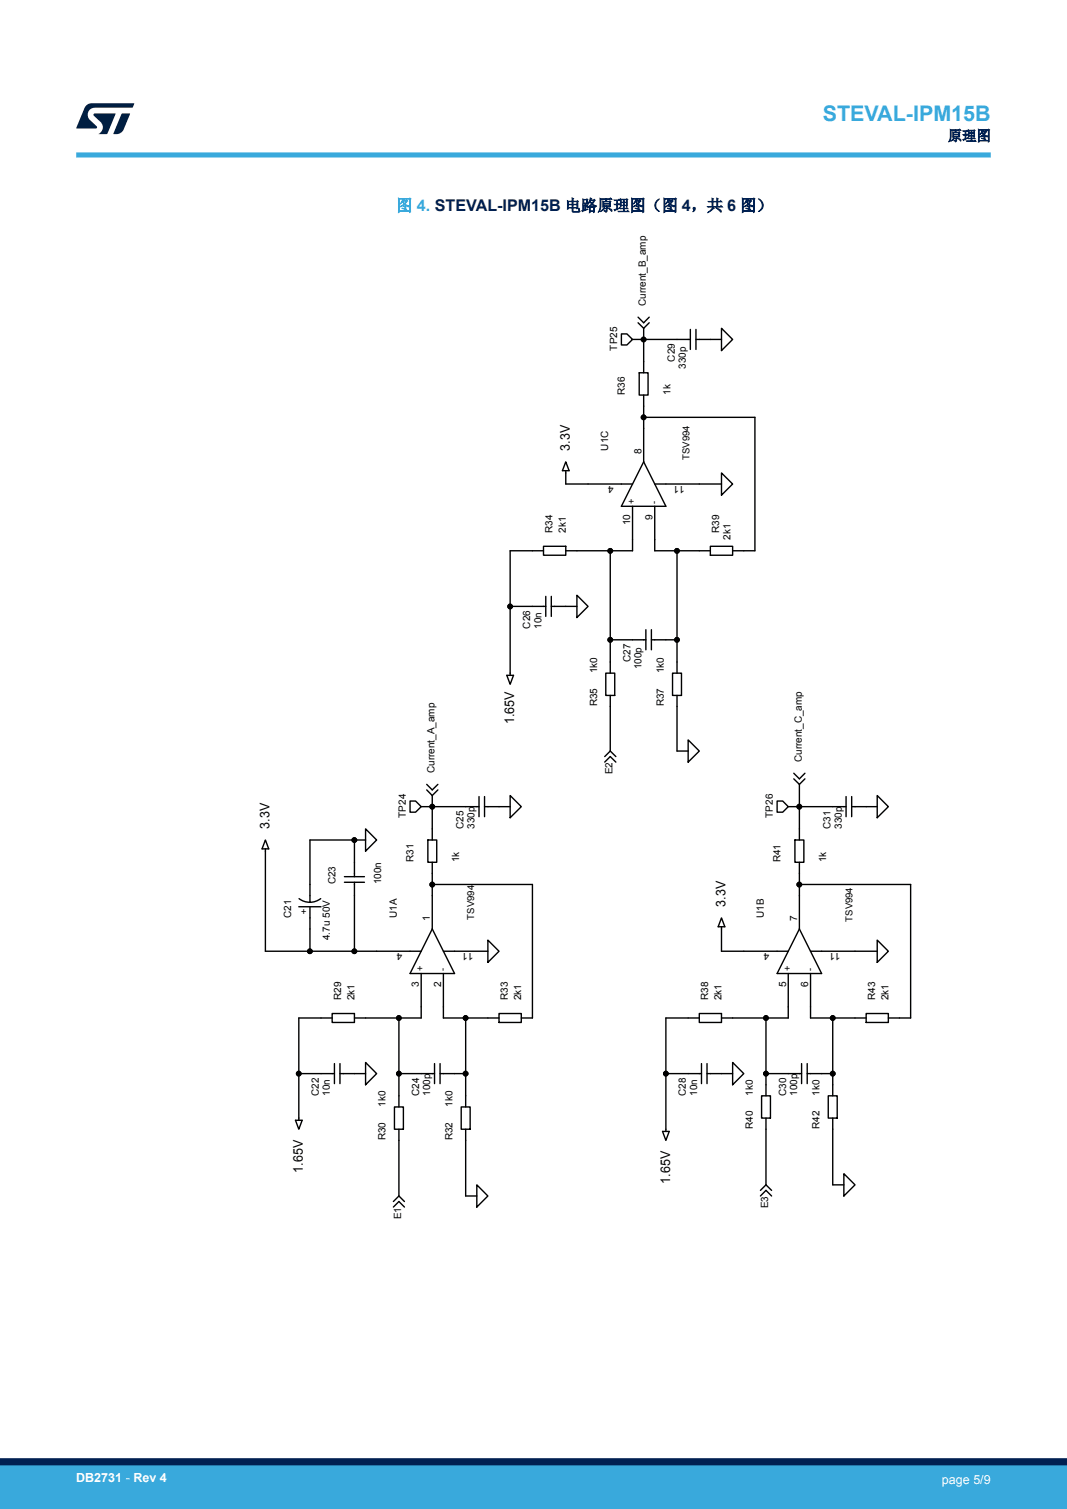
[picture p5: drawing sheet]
<svg xmlns="http://www.w3.org/2000/svg" width="210mm" height="297mm" viewBox="0 0 210 297" stroke-linecap="round" stroke-linejoin="round" font-family="sans-serif">
<g fill="none" stroke="#000" stroke-width=".28">
<path d="M122.3 65.7h1.1l1.1 1.1-1.1 1.1h-1.1zM124.5 66.8h11.4M125.6 63.5l1.1 1.1M125.6 62.4l1.1 1.1 1.1-1.1M125.8 73.4h1.7v4.4h-1.7zM126.7 64.6v8.8M126.7 77.8v13.1M127.8 63.5l-1.1 1.1M135.9 64.8v4M137 66.8h5M137 64.8v4M142 64.6l2.2 2.2-2.2 2.2z"/>
<path d="M111.4 92.6v2.7h13.1M111.4 90.9l.6 1.7h-1.3zM124.5 99.6v8.8h-13.1M126.7 82.1h21.9v26.3h-4.4M126.7 90.9l4.4 8.7h-8.8zM128.9 99.6v8.8h10.9M128.9 95.3h13.1M142 93.1l2.2 2.2-2.2 2.2zM100.4 119.3h7M107 108.4h-6.6v24.5M107 107.5h4.4v1.8h-4.4zM107.4 117.4v3.9"/>
<path d="M108.5 119.3h5M108.5 117.4v3.9M113.5 117.2l2.2 2.1-2.2 2.2zM120.1 108.4v24.1M133.2 108.4v24.1M139.8 107.5h4.4v1.8h-4.4zM99.7 132.9h1.4l-.7 1.8zM119.2 132.5h1.8v4.4h-1.8zM120.1 136.9v10.9M120.1 125.9h7M127.1 123.9v4M128.2 125.9h5"/>
<path d="M128.2 123.9v4M132.4 132.5h1.7v4.4h-1.7zM133.2 136.9v10.9h2.2M80.7 157.7h1.1l1.1 1.1-1.1 1.1h-1.1zM82.9 158.8h11.4M84 155.5l1.1 1.1M84 154.4l1.1 1.1 1.1-1.1M85.1 156.6v8.7M86.2 155.5l-1.1 1.1M94.3 156.8v3.9M95.4 158.8h5M95.4 156.8v3.9"/>
<path d="M100.4 156.6l2.2 2.2-2.2 2.1zM119 150l1.1-1.1 1.1 1.1M120.1 147.8l1.1 1.1M120.1 147.8l-1.1 1.1M135.4 145.6l2.2 2.2-2.2 2.2zM152.9 157.7h1.2l1 1.1-1 1.1h-1.2zM155.1 158.8h11.4M156.2 153.3l1.1 1.1M156.2 152.2l1.1 1.1 1.1-1.1M157.3 154.4v10.9M158.4 153.3l-1.1 1.1M166.5 156.8v3.9"/>
<path d="M167.6 158.8h5M167.6 156.8v3.9M172.6 156.6l2.2 2.2-2.2 2.1zM52.2 167.1v20.1h30.7M52.2 165.3l.7 1.8h-1.3zM58.8 178.5h4.4M58.9 176.9l.7 .4 1.4 .3 .9-.1 1.2-.6M61 178.5v8.7M67.8 172.5h3.9M67.8 173.7h3.9M69.8 165.3v7.2M69.8 173.7v13.5"/>
<path d="M72 165.3h-11v12.3M72 163.1l2.1 2.2-2.1 2.2zM84.2 165.3h1.8v4.4h-1.8zM85.1 174.1h19.7v26.3h-2.2M85.1 169.7v13.1M156.5 165.3h1.7v4.4h-1.7zM157.3 174.1h21.9v26.3h-4.4M157.3 169.7v13.1M65.4 199.5h4.4v1.7h-4.4zM82.9 191.6v8.8h-13.1M85.1 182.8l4.4 8.8h-8.8zM87.3 187.2h8.7"/>
<path d="M87.3 191.6v8.8h10.9M96 185l2.2 2.2-2.2 2.2zM98.2 199.5h4.4v1.7h-4.4zM137.6 199.5h4.4v1.7h-4.4zM142 180.7l.7 1.7h-1.4zM142 182.4v4.8h13.1M155.1 191.6v8.8h-13.1M157.3 182.8l4.4 8.8h-8.8zM159.5 187.2h13.1M159.5 191.6v8.8h11M170.5 199.5h4.3v1.7h-4.3zM172.6 185l2.2 2.2-2.2 2.2z"/>
<path d="M58.8 211.3h7M65.4 200.4h-6.6v20.1M65.8 209.3v4M66.9 211.3h5.1M66.9 209.3v4M72 209.1l2.1 2.2-2.1 2.2zM77.6 217.9h1.8v4.4h-1.8zM78.5 211.3h7M78.5 200.4v17.5M85.5 209.3v4M86.6 211.3h5.1M86.6 209.3v4"/>
<path d="M90.8 217.9h1.7v4.4h-1.7zM91.7 200.4v17.5M131.1 211.3h7M137.6 200.4h-6.5v22.3M138.1 209.3v4M139.2 211.3h5M139.2 209.3v4M144.2 209.1l2.2 2.2-2.2 2.2zM149.9 215.7h1.7v4.4h-1.7zM150.8 211.3h7M150.8 200.4v15.3M157.8 209.3v4"/>
<path d="M158.9 211.3h5M158.9 209.3v4M163 215.7h1.8v4.4h-1.8zM163.9 200.4v15.3M58.2 220.5h1.3l-.7 1.8zM77.4 237.6l1.1-1.1 1.1 1.1M78.5 222.3v13.1M78.5 235.4l1.1 1.1M78.5 235.4l-1.1 1.1M91.7 222.3v13.1h2.1M93.8 233.2l2.2 2.2-2.2 2.2zM130.4 222.7h1.3l-.6 1.7z"/>
<path d="M149.7 235.4l1.1-1.1 1.1 1.1M150.8 220.1v13.1M150.8 233.2l1.1 1.1M150.8 233.2l-1.1 1.1M163.9 220.1v13.1h2.2M166.1 231l2.2 2.2-2.2 2.2z"/>
<circle cx="126.7" cy="66.8" r=".43"/>
<circle cx="126.7" cy="82.1" r=".43"/>
<circle cx="100.4" cy="119.4" r=".43"/>
<circle cx="120.1" cy="108.4" r=".43"/>
<circle cx="133.2" cy="108.4" r=".43"/>
<circle cx="120.1" cy="125.9" r=".43"/>
<circle cx="133.2" cy="125.9" r=".43"/>
<circle cx="85.1" cy="158.8" r=".43"/>
<circle cx="157.3" cy="158.8" r=".43"/>
<circle cx="69.7" cy="165.3" r=".43"/>
<circle cx="85.1" cy="174.1" r=".43"/>
<circle cx="157.3" cy="174.1" r=".43"/>
<circle cx="61" cy="187.2" r=".43"/>
<circle cx="69.7" cy="187.2" r=".43"/>
<circle cx="58.8" cy="211.3" r=".43"/>
<circle cx="78.5" cy="211.3" r=".43"/>
<circle cx="78.5" cy="200.4" r=".43"/>
<circle cx="91.6" cy="200.4" r=".43"/>
<circle cx="91.6" cy="211.3" r=".43"/>
<circle cx="131.1" cy="211.3" r=".43"/>
<circle cx="150.8" cy="211.3" r=".43"/>
<circle cx="150.8" cy="200.4" r=".43"/>
<circle cx="163.9" cy="200.4" r=".43"/>
<circle cx="163.9" cy="211.3" r=".43"/>
</g>
<g fill="#000">
<circle cx="126.7" cy="66.8" r=".43"/>
<circle cx="126.7" cy="82.1" r=".43"/>
<circle cx="100.4" cy="119.4" r=".43"/>
<circle cx="120.1" cy="108.4" r=".43"/>
<circle cx="133.2" cy="108.4" r=".43"/>
<circle cx="120.1" cy="125.9" r=".43"/>
<circle cx="133.2" cy="125.9" r=".43"/>
<circle cx="85.1" cy="158.8" r=".43"/>
<circle cx="157.3" cy="158.8" r=".43"/>
<circle cx="69.7" cy="165.3" r=".43"/>
<circle cx="85.1" cy="174.1" r=".43"/>
<circle cx="157.3" cy="174.1" r=".43"/>
<circle cx="61" cy="187.2" r=".43"/>
<circle cx="69.7" cy="187.2" r=".43"/>
<circle cx="58.8" cy="211.3" r=".43"/>
<circle cx="78.5" cy="211.3" r=".43"/>
<circle cx="78.5" cy="200.4" r=".43"/>
<circle cx="91.6" cy="200.4" r=".43"/>
<circle cx="91.6" cy="211.3" r=".43"/>
<circle cx="131.1" cy="211.3" r=".43"/>
<circle cx="150.8" cy="211.3" r=".43"/>
<circle cx="150.8" cy="200.4" r=".43"/>
<circle cx="163.9" cy="200.4" r=".43"/>
<circle cx="163.9" cy="211.3" r=".43"/>
</g>
<path d="M15 30.5h180" fill="none" stroke="#39a9dc" stroke-width="1"/>
<g fill="#001e41">
<path d="M17.1 20.7l.9-.4 8.4 .1-.3 .8h-7.4a1.4 1.4 0 0 0-1.3 .8 1.4 1.4 0 0 0 .2 1.5l1.4 1.3v.4l-4 .1 1.6-4.1z"/>
<path d="M24 22.4h1.6l-1.3 3.1a1.54 1.54 0 0 1-1.4 .9l-.6-.1z"/>
<path d="M18.5 22.4h4.2l-1.6 4h-1.7a1.48 1.48 0 0 0 .4-2.4l-1.3-1.2z"/>
</g>
<g fill="#39a9dc">
<path d="M0 288.4h210v8.6h-210z" fill-rule="evenodd"/>
<path d="M-.1 288.4h210.2v4.4h-210.2z" fill-rule="evenodd"/>
</g>
<path d="M0 287.7h210" fill="none" stroke="#002052" stroke-width="1.4"/>
<text font-size="4.2" fill="#39a9dc" x="161.9" y="23.8">STEVAL-IPM15B</text>
<text font-size="3.2" fill="#39a9dc" x="78" y="41.5">图 4. STEVAL-IPM15B 电路原理图（图 4，共 6 图）</text>
<text font-size="2.8" fill="#002052" x="186.5" y="27.7">原理图</text>
<g font-size="2.6">
<text x="112.2" y="88.7" transform="rotate(-90 112.2 88.7)">3.3V</text>
<text x="101.2" y="142.5" transform="rotate(-90 101.2 142.5)">1.65V</text>
<text x="53.1" y="163.1" transform="rotate(-90 53.1 163.1)">3.3V</text>
<text x="142.8" y="178.5" transform="rotate(-90 142.8 178.5)">3.3V</text>
<text x="59.6" y="230.8" transform="rotate(-90 59.6 230.8)">1.65V</text>
<text x="131.9" y="233" transform="rotate(-90 131.9 233)">1.65V</text>
</g>
<g font-size="2.5" fill="#fff">
<text x="15" y="291.8">DB2731 - Rev 4</text>
<text x="185.4" y="292.1">page 5/9</text>
</g>
<g font-size="2">
<text x="127.1" y="60.2" transform="rotate(-90 127.1 60.2)">Current_B_amp</text>
<text x="121.4" y="69" transform="rotate(-90 121.4 69)">TP25</text>
<text x="132.8" y="71.2" transform="rotate(-90 132.8 71.2)">C29</text>
<text x="123" y="77.7" transform="rotate(-90 123 77.7)">R36</text>
<text x="131.9" y="77.7" transform="rotate(-90 131.9 77.7)">1k</text>
<text x="135" y="72.6" transform="rotate(-90 135 72.6)">330p</text>
<text x="119.7" y="88.7" transform="rotate(-90 119.7 88.7)">U1C</text>
<text x="126.2" y="89.3" transform="rotate(-90 126.2 89.3)">8</text>
<text x="120.8" y="95.7" transform="rotate(-180 120.8 95.7)">4</text>
<text x="134.8" y="95.7" transform="rotate(-180 134.8 95.7)">11</text>
<text x="125" y="99.2" transform="rotate(-90 125 99.2)">+</text>
<text x="129.4" y="99.2" transform="rotate(-90 129.4 99.2)">-</text>
<text x="108.7" y="104.9" transform="rotate(-90 108.7 104.9)">R34</text>
<text x="111.4" y="104.9" transform="rotate(-90 111.4 104.9)">2k1</text>
<text x="124" y="103.4" transform="rotate(-90 124 103.4)">10</text>
<text x="128.4" y="102.3" transform="rotate(-90 128.4 102.3)">9</text>
<text x="141.6" y="104.9" transform="rotate(-90 141.6 104.9)">R39</text>
<text x="143.8" y="106.2" transform="rotate(-90 143.8 106.2)">2k1</text>
<text x="104.4" y="123.7" transform="rotate(-90 104.4 123.7)">C26</text>
<text x="106.6" y="123.7" transform="rotate(-90 106.6 123.7)">10n</text>
<text x="124.1" y="130.3" transform="rotate(-90 124.1 130.3)">C27</text>
<text x="126.3" y="131.7" transform="rotate(-90 126.3 131.7)">100p</text>
<text x="117.5" y="132.5" transform="rotate(-90 117.5 132.5)">1k0</text>
<text x="130.6" y="132.5" transform="rotate(-90 130.6 132.5)">1k0</text>
<text x="117.5" y="139" transform="rotate(-90 117.5 139)">R35</text>
<text x="130.6" y="139" transform="rotate(-90 130.6 139)">R37</text>
<text x="157.8" y="150" transform="rotate(-90 157.8 150)">Current_C_amp</text>
<text x="85.5" y="152.2" transform="rotate(-90 85.5 152.2)">Current_A_amp</text>
<text x="120.6" y="152.4" transform="rotate(-90 120.6 152.4)">E2</text>
<text x="79.8" y="160.9" transform="rotate(-90 79.8 160.9)">TP24</text>
<text x="152.1" y="160.9" transform="rotate(-90 152.1 160.9)">TP26</text>
<text x="91.2" y="163.1" transform="rotate(-90 91.2 163.1)">C25</text>
<text x="93.4" y="163.1" transform="rotate(-90 93.4 163.1)">330p</text>
<text x="163.5" y="163.1" transform="rotate(-90 163.5 163.1)">C31</text>
<text x="165.7" y="163.1" transform="rotate(-90 165.7 163.1)">330p</text>
<text x="81.4" y="169.7" transform="rotate(-90 81.4 169.7)">R31</text>
<text x="90.3" y="169.7" transform="rotate(-90 90.3 169.7)">1k</text>
<text x="153.6" y="169.7" transform="rotate(-90 153.6 169.7)">R41</text>
<text x="162.6" y="169.7" transform="rotate(-90 162.6 169.7)">1k</text>
<text x="60.3" y="178.8" transform="rotate(-180 60.3 178.8)">+</text>
<text x="66" y="174.1" transform="rotate(-90 66 174.1)">C23</text>
<text x="75" y="174.1" transform="rotate(-90 75 174.1)">100n</text>
<text x="57.3" y="180.7" transform="rotate(-90 57.3 180.7)">C21</text>
<text x="64.9" y="185" transform="rotate(-90 64.9 185)">4.7u 50V</text>
<text x="78.1" y="180.7" transform="rotate(-90 78.1 180.7)">U1A</text>
<text x="84.6" y="181.3" transform="rotate(-90 84.6 181.3)">1</text>
<text x="150.3" y="180.7" transform="rotate(-90 150.3 180.7)">U1B</text>
<text x="156.9" y="181.3" transform="rotate(-90 156.9 181.3)">7</text>
<text x="79.2" y="187.7" transform="rotate(-180 79.2 187.7)">4</text>
<text x="83.4" y="191.2" transform="rotate(-90 83.4 191.2)">+</text>
<text x="87.8" y="191.2" transform="rotate(-90 87.8 191.2)">-</text>
<text x="93.2" y="187.7" transform="rotate(-180 93.2 187.7)">11</text>
<text x="151.4" y="187.7" transform="rotate(-180 151.4 187.7)">4</text>
<text x="155.6" y="191.2" transform="rotate(-90 155.6 191.2)">+</text>
<text x="160" y="191.2" transform="rotate(-90 160 191.2)">-</text>
<text x="165.5" y="187.7" transform="rotate(-180 165.5 187.7)">11</text>
<text x="67.1" y="196.9" transform="rotate(-90 67.1 196.9)">R29</text>
<text x="69.8" y="196.9" transform="rotate(-90 69.8 196.9)">2k1</text>
<text x="82.5" y="194.2" transform="rotate(-90 82.5 194.2)">3</text>
<text x="86.8" y="194.2" transform="rotate(-90 86.8 194.2)">2</text>
<text x="100" y="196.9" transform="rotate(-90 100 196.9)">R33</text>
<text x="102.6" y="196.9" transform="rotate(-90 102.6 196.9)">2k1</text>
<text x="139.4" y="196.9" transform="rotate(-90 139.4 196.9)">R38</text>
<text x="142" y="196.9" transform="rotate(-90 142 196.9)">2k1</text>
<text x="154.7" y="194.2" transform="rotate(-90 154.7 194.2)">5</text>
<text x="159.1" y="194.2" transform="rotate(-90 159.1 194.2)">6</text>
<text x="172.2" y="196.9" transform="rotate(-90 172.2 196.9)">R43</text>
<text x="174.9" y="196.9" transform="rotate(-90 174.9 196.9)">2k1</text>
<text x="62.8" y="215.7" transform="rotate(-90 62.8 215.7)">C22</text>
<text x="64.9" y="215.7" transform="rotate(-90 64.9 215.7)">10n</text>
<text x="82.5" y="215.7" transform="rotate(-90 82.5 215.7)">C24</text>
<text x="84.7" y="215.7" transform="rotate(-90 84.7 215.7)">100p</text>
<text x="135" y="215.7" transform="rotate(-90 135 215.7)">C28</text>
<text x="137.2" y="215.7" transform="rotate(-90 137.2 215.7)">10n</text>
<text x="148.1" y="215.7" transform="rotate(-90 148.1 215.7)">1k0</text>
<text x="154.7" y="215.7" transform="rotate(-90 154.7 215.7)">C30</text>
<text x="156.9" y="215.7" transform="rotate(-90 156.9 215.7)">100p</text>
<text x="161.3" y="215.7" transform="rotate(-90 161.3 215.7)">1k0</text>
<text x="75.9" y="217.9" transform="rotate(-90 75.9 217.9)">1k0</text>
<text x="89" y="217.9" transform="rotate(-90 89 217.9)">1k0</text>
<text x="75.9" y="224.4" transform="rotate(-90 75.9 224.4)">R30</text>
<text x="89" y="224.4" transform="rotate(-90 89 224.4)">R32</text>
<text x="148.1" y="222.3" transform="rotate(-90 148.1 222.3)">R40</text>
<text x="161.3" y="222.3" transform="rotate(-90 161.3 222.3)">R42</text>
<text x="79" y="240" transform="rotate(-90 79 240)">E1</text>
<text x="151.2" y="237.8" transform="rotate(-90 151.2 237.8)">E3</text>
</g>
<g font-size="1.9">
<text x="135.7" y="90.5" transform="rotate(-90 135.7 90.5)">TSV994</text>
<text x="93.3" y="181" transform="rotate(-90 93.3 181)">TSV994</text>
<text x="167.8" y="181.4" transform="rotate(-90 167.8 181.4)">TSV994</text>
</g>
</svg>
